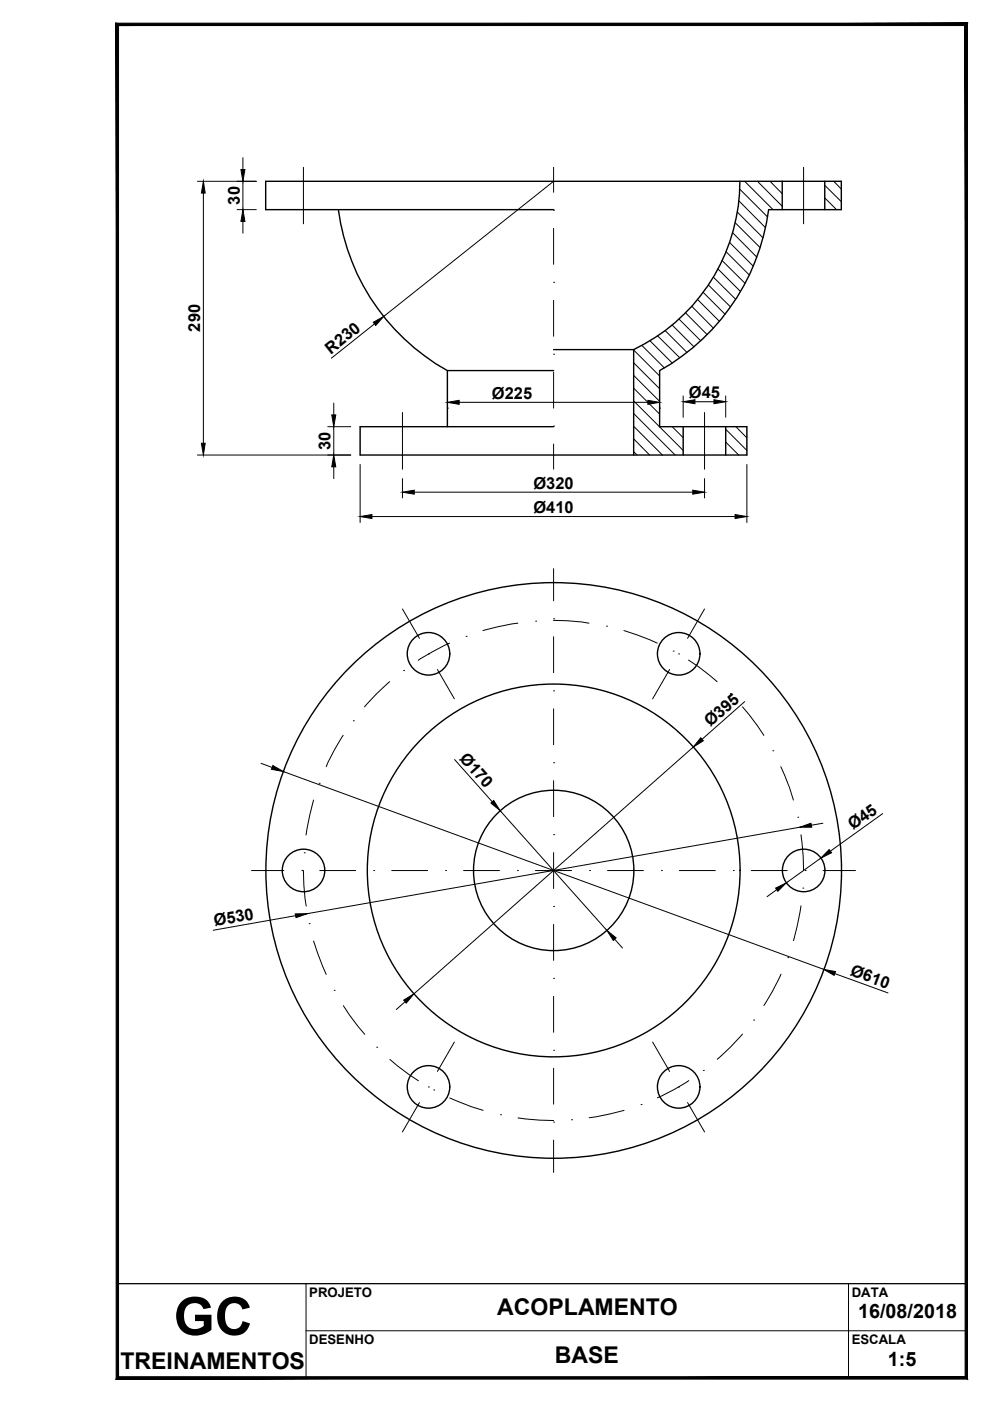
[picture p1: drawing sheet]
<svg xmlns="http://www.w3.org/2000/svg" width="210mm" height="297mm" viewBox="0 0 210 297" stroke-linecap="round" stroke-linejoin="round" font-family="sans-serif">
<!-- layer: Contorno -->
<g fill="none" stroke="#000" stroke-width=".3">
<path d="M156.9 38.4a39.5 39.5 0 0 1-22.5 35.7M165.8 38.4v6.1M174.9 38.4v6.1M71.7 44.5a45.8 45.8 0 0 0 23.2 34.1M117.4 44.5h-61.1v-6.1h122.1v6.1h-15.4a45.8 45.8 0 0 1-23.1 34.1v11.9h18.5v6h-82v-6h41M94.9 78.6v11.9M94.9 78.6h22.5M117.4 74.1h17M134.4 74.1v22.4M144.9 90.5v6M153.9 90.5v6"/>
<circle cx="90.9" cy="138.6" r="4.5"/>
<circle cx="143.9" cy="138.6" r="4.5"/>
<circle cx="64.4" cy="184.6" r="4.5"/>
<circle cx="117.4" cy="184.6" r="61"/>
<circle cx="117.4" cy="184.6" r="39.5"/>
<circle cx="117.4" cy="184.6" r="17"/>
<circle cx="170.4" cy="184.6" r="4.5"/>
<circle cx="90.9" cy="230.4" r="4.5"/>
<circle cx="143.9" cy="230.4" r="4.5"/>
</g>
<!-- layer: Linha de Centro -->
<g fill="none" stroke="#000" stroke-width=".21">
<path d="M64.3 35.5v12M117.4 35.5v5.3M170.4 35.5v12M117.4 44.6h.1M117.4 59.9h.1M117.4 48.4v7.6M117.4 75.1h.1M117.4 63.7v7.6M117.4 78.9v7.6M85.3 87.5v12M117.4 90.3h.1M117.4 94.1v5.4"/>
<path d="M149.4 87.5v12M85.3 129.1l3.6 6.2M90.8 138.6h.1M95.3 136.4l-3.6 1.8-3 1.8M98.8 134.9h.1M109.8 132.1l-4.2 .8-3.2 .8M113.6 131.7h.1M117.3 131.5l3 .1 4.6 .5M117.4 131.2h.1M117.4 120.6v6.8M117.4 135v7.6M128.6 132.8h.1"/>
<path d="M132.3 133.7l2.6 .8 4.4 1.9M142.7 138h.1M143.9 138.6h.1M146 140l2 1.3 4 3.2M149.4 129.1l-3.6 6.2M72.8 155.9a41.9 41.9 0 0 0-3.6 6.7M74.9 152.8h.1M82.6 144.5l-2.7 2.6-2.6 2.8M85.6 142.2h.1M92.7 141.9l3.6 6.3M117.4 146.5h.1M117.4 150.3v7.6"/>
<path d="M142 141.9l-3.6 6.3M154.8 147.1h.1M157.4 149.9l3.2 4 1.4 2M163.9 159.2h.1M66.5 169.6l-.8 3.2-.8 4.2M67.7 166.1h.1M117.4 161.7h.1M117.4 177h.1M117.4 165.5v7.6M165.6 162.6l1.8 4.4 .8 2.6M169.1 173.3h.1M169.8 177l.5 4.6 .1 3"/>
<path d="M53.3 184.6h6.9M64 184.6h.1M64.3 184.6l.1 2.9 .5 4.6M64.5 180.8h.1M65.6 195.8h.1M66.5 199.5l2.7 7.1M67.8 184.6h7.6M79.2 184.6h.1M83 184.6h7.7M94.5 184.6h.1M98.3 184.6h7.6M109.7 184.6h.1"/>
<path d="M113.5 184.6h7.7M117.4 192.2h.1M117.4 180.8v7.6M117.4 196v7.6M125 184.6h.1M128.8 184.6h7.6M140.2 184.6h.1M144 184.6h7.7M155.5 184.6h.1M159.3 184.6h7.6M169.8 192.1l-.8 4.2-.8 3.1M170.2 188.3h.1"/>
<path d="M170.7 184.6h.1M174.5 184.6h6.9M70.9 210h.1M72.8 213.2l1.3 2 3.2 4.1M117.4 207.4h.1M117.4 211.2v7.7M157.4 219.2l-2.6 2.8-2.7 2.6M159.8 216.3h.1M165.6 206.5l-1.8 3.7-1.8 3M167 203h.1M79.9 222h.1M82.7 224.6l4 3.2 2 1.4"/>
<path d="M88.9 233.8l-3.6 6.2M90.8 230.5h.1M92 231.1h.1M95.4 232.8l4.5 1.8 2.5 .8M96.3 220.9l-3.6 6.3M106.1 236.3h.1M109.8 237l4.6 .5 3 .1M117.4 222.7h.1M117.4 237.9h.1M117.4 226.5v7.6M121.2 237.4h.1M132.3 235.4l-3.2 .8-4.2 .8"/>
<path d="M135.9 234.2h.1M138.4 220.9l3.6 6.3M143.9 230.5h.1M145.8 233.8l3.6 6.2M146 229.1a42.3 42.3 0 0 1-6.6 3.6M149.1 226.9h.1M117.4 241.7v6.9"/>
</g>
<!-- layer: Hachura -->
<g fill="none" stroke="#000" stroke-width=".21">
<path d="M157.9 38.4l6 6.1M160.6 38.4l5.2 5.3M163.3 38.4l2.5 2.7M174.9 39.3l3.5 3.5M176.8 38.4l1.6 1.7M151.2 58.8l4.8 4.7M152.2 57l4.8 4.8M153.1 55.2l4.9 4.9M154 53.4l4.9 4.9M154.7 51.4l5 5M155.3 49.4l5.2 5.1M155.9 47.2l5.2 5.3"/>
<path d="M156.3 45l5.5 5.4M156.7 42.6l5.6 5.7M156.8 40.1l6 5.9M174.9 42l2.5 2.5M134.4 79.6l5.5 5.5M134.4 76.9l5.5 5.5M134.4 74.2l5.5 5.5M136.1 73.2l4.8 4.8M137.8 72.3l4.7 4.7M139.4 71.2l4.7 4.7M141 70.1l4.7 4.6M142.5 68.9l4.6 4.6"/>
<path d="M144 67.6l4.6 4.7M145.4 66.3l4.5 4.7M146.7 64.9l4.5 4.7M147.9 63.5l4.6 4.6M149.1 62l4.6 4.6M150.2 60.4l4.7 4.7M134.4 95.8l.7 .7M134.4 93l3.3 3.5M134.4 90.4l6 6.1M134.4 87.7l8.8 8.8M134.4 85l10.5 10.5M134.4 82.3l5.5 5.5"/>
<path d="M142.5 90.5l2.4 2.3M153.9 96.4v.1M153.9 93.7l2.7 2.8M153.9 91l4.5 4.5M156 90.5l2.4 2.3"/>
</g>
<!-- layer: Cotas -->
<g fill="none" stroke="#000" stroke-width=".21">
<path d="M41.9 38.4h12.4M51.5 33.4v2.5M51.5 38.4v6.1M117.4 38.4l-36 28.7M43.1 40.9v53.1M50.3 44.5h4M51.5 46.9v2.5M79.4 68.7l-9.1 7.2M41.9 96.5h32.5M69.5 90.5h4.9M70.8 85.5v2.5M70.8 90.5v6"/>
<path d="M70.8 99v2.5M76.4 98.5v12.3M94.9 86.5h.1M97.4 85.3h40M139.9 86.5h.1M144.9 83.9v4.6M147.3 85.2h4.1M153.9 83.9v4.6M158.4 98.5v12.3M78.9 109.5h77M85.3 101.5v4.1M87.8 104.4h59.1"/>
<path d="M149.4 101.5v4.1M147 158.4l-59.3 52.3M157.9 148.8l-9.1 8M55.4 161.8l2.3 .9M60.1 163.6l114.6 41.9M96.4 161l8 9M106 171.9l22.7 25.4M169.6 175.4l-104.5 18.3M174.5 174.5l-2.5 .5M187.1 172.5l-11 8M62.7 194.1l-17.5 3.1M130.3 199.1l1.7 1.9"/>
<path d="M164.7 188.6l-2.1 1.5M174 181.9l-7.3 5.3M85.9 212.4l-1.9 1.6M177 206.4l11.3 4.1"/>
</g>
<g fill="#000" stroke="#000" stroke-width=".21">
<path d="M51.1 35.9h.8l-.4 2.5zM43.1 38.4l.4 2.5h-.8zM51.5 44.5l.4 2.4h-.8zM79.1 68.3l2.3-1.2-1.7 1.9zM42.7 94h.8l-.4 2.5zM70.3 88h.9l-.4 2.5zM70.8 96.5l.4 2.5h-.9zM94.9 85.3l2.5-.4v.8zM137.4 84.9l2.5 .4-2.5 .4zM144.9 85.2l2.4-.4v.8zM151.4 84.8l2.5 .4-2.5 .4zM76.4 109.5l2.5-.4v.8z"/>
<path d="M85.3 104.4l2.5-.5v.9zM146.9 103.9l2.5 .5-2.5 .4zM155.9 109.1l2.5 .4-2.5 .4zM148.6 156.4l.5 .7-2.1 1.3zM57.9 162.3l2.2 1.3-2.5-.5zM104.1 170.3l.6-.6 1.3 2.2zM169.6 175.4l2.3-.9 .2 .9zM62.6 193.8l2.5-.1-2.3 .9zM128.7 197.3l1.9 1.5-.6 .6zM164.5 188.3l2.2-1.1-1.8 1.8zM175.8 180.1l.5 .7-2.3 1.1zM85.6 212l2.1-1.3-1.6 2z"/>
<path d="M174.7 205.5l2.5 .5-.3 .8z"/>
</g>
<!-- layer: 0 -->
<path d="M24.9 5.2h180v267h-180z" fill="none" stroke="#000" stroke-width=".21"/>
<!-- layer: Formato -->
<path d="M24.9 272.2h180v19.9h-180M64.9 272.2v19.9M179.9 272.2v19.9M64.9 282.2h140" fill="none" stroke="#000" stroke-width=".21"/>
<path d="M204.6 5.4v286.5l.5 .5zM205.1 4.9v287.5l-.5-287zM25.1 5.4h179.5l.5-.5zM24.6 4.9h180.5l-180 .5zM24.6 4.9l.5 287v-286.5zM24.6 4.9l.5 287-.5 .5zM25.1 291.9l-.5 .5 180-.5zM24.6 292.4l180-.5 .5 .5z" fill="#000" stroke="#000" stroke-width=".21"/>
<text font-size="11.2" x="36.8" y="283">GC</text>
<g font-size="4.9">
<text x="105.4" y="278.9">ACOPLAMENTO</text>
<text x="25.6" y="290.2">TREINAMENTOS</text>
<text x="117.6" y="288.9">BASE</text>
</g>
<g font-size="4.2">
<text x="181.9" y="279.5">16/08/2018</text>
<text x="188.2" y="289.5">1:5</text>
</g>
<g font-size="3.5">
<text x="50.8" y="43.4" transform="rotate(-90 50.8 43.4)">30</text>
<text x="42.4" y="70.3" transform="rotate(-90 42.4 70.3)">290</text>
<text x="70.1" y="75.2" transform="rotate(-39 70.1 75.2)">R230</text>
<text x="104.3" y="84.5">Ø225</text>
<text x="146.1" y="84.4">Ø45</text>
<text x="70.1" y="95.4" transform="rotate(-90 70.1 95.4)">30</text>
<text x="113.1" y="103.6">Ø320</text>
<text x="113.1" y="108.8">Ø410</text>
<text x="150.6" y="154.2" transform="rotate(-42 150.6 154.2)">Ø395</text>
<text x="97.3" y="160.9" transform="rotate(48 97.3 160.9)">Ø170</text>
<text x="180.9" y="176.1" transform="rotate(-36 180.9 176.1)">Ø45</text>
<text x="45.6" y="196.4" transform="rotate(-10 45.6 196.4)">Ø530</text>
<text x="180.1" y="206.7" transform="rotate(20 180.1 206.7)">Ø610</text>
</g>
<g font-size="2.8">
<text x="65.6" y="275">PROJETO</text>
<text x="180.6" y="274.9">DATA</text>
<text x="65.6" y="284.9">DESENHO</text>
<text x="180.6" y="284.9">ESCALA</text>
</g>
</svg>
